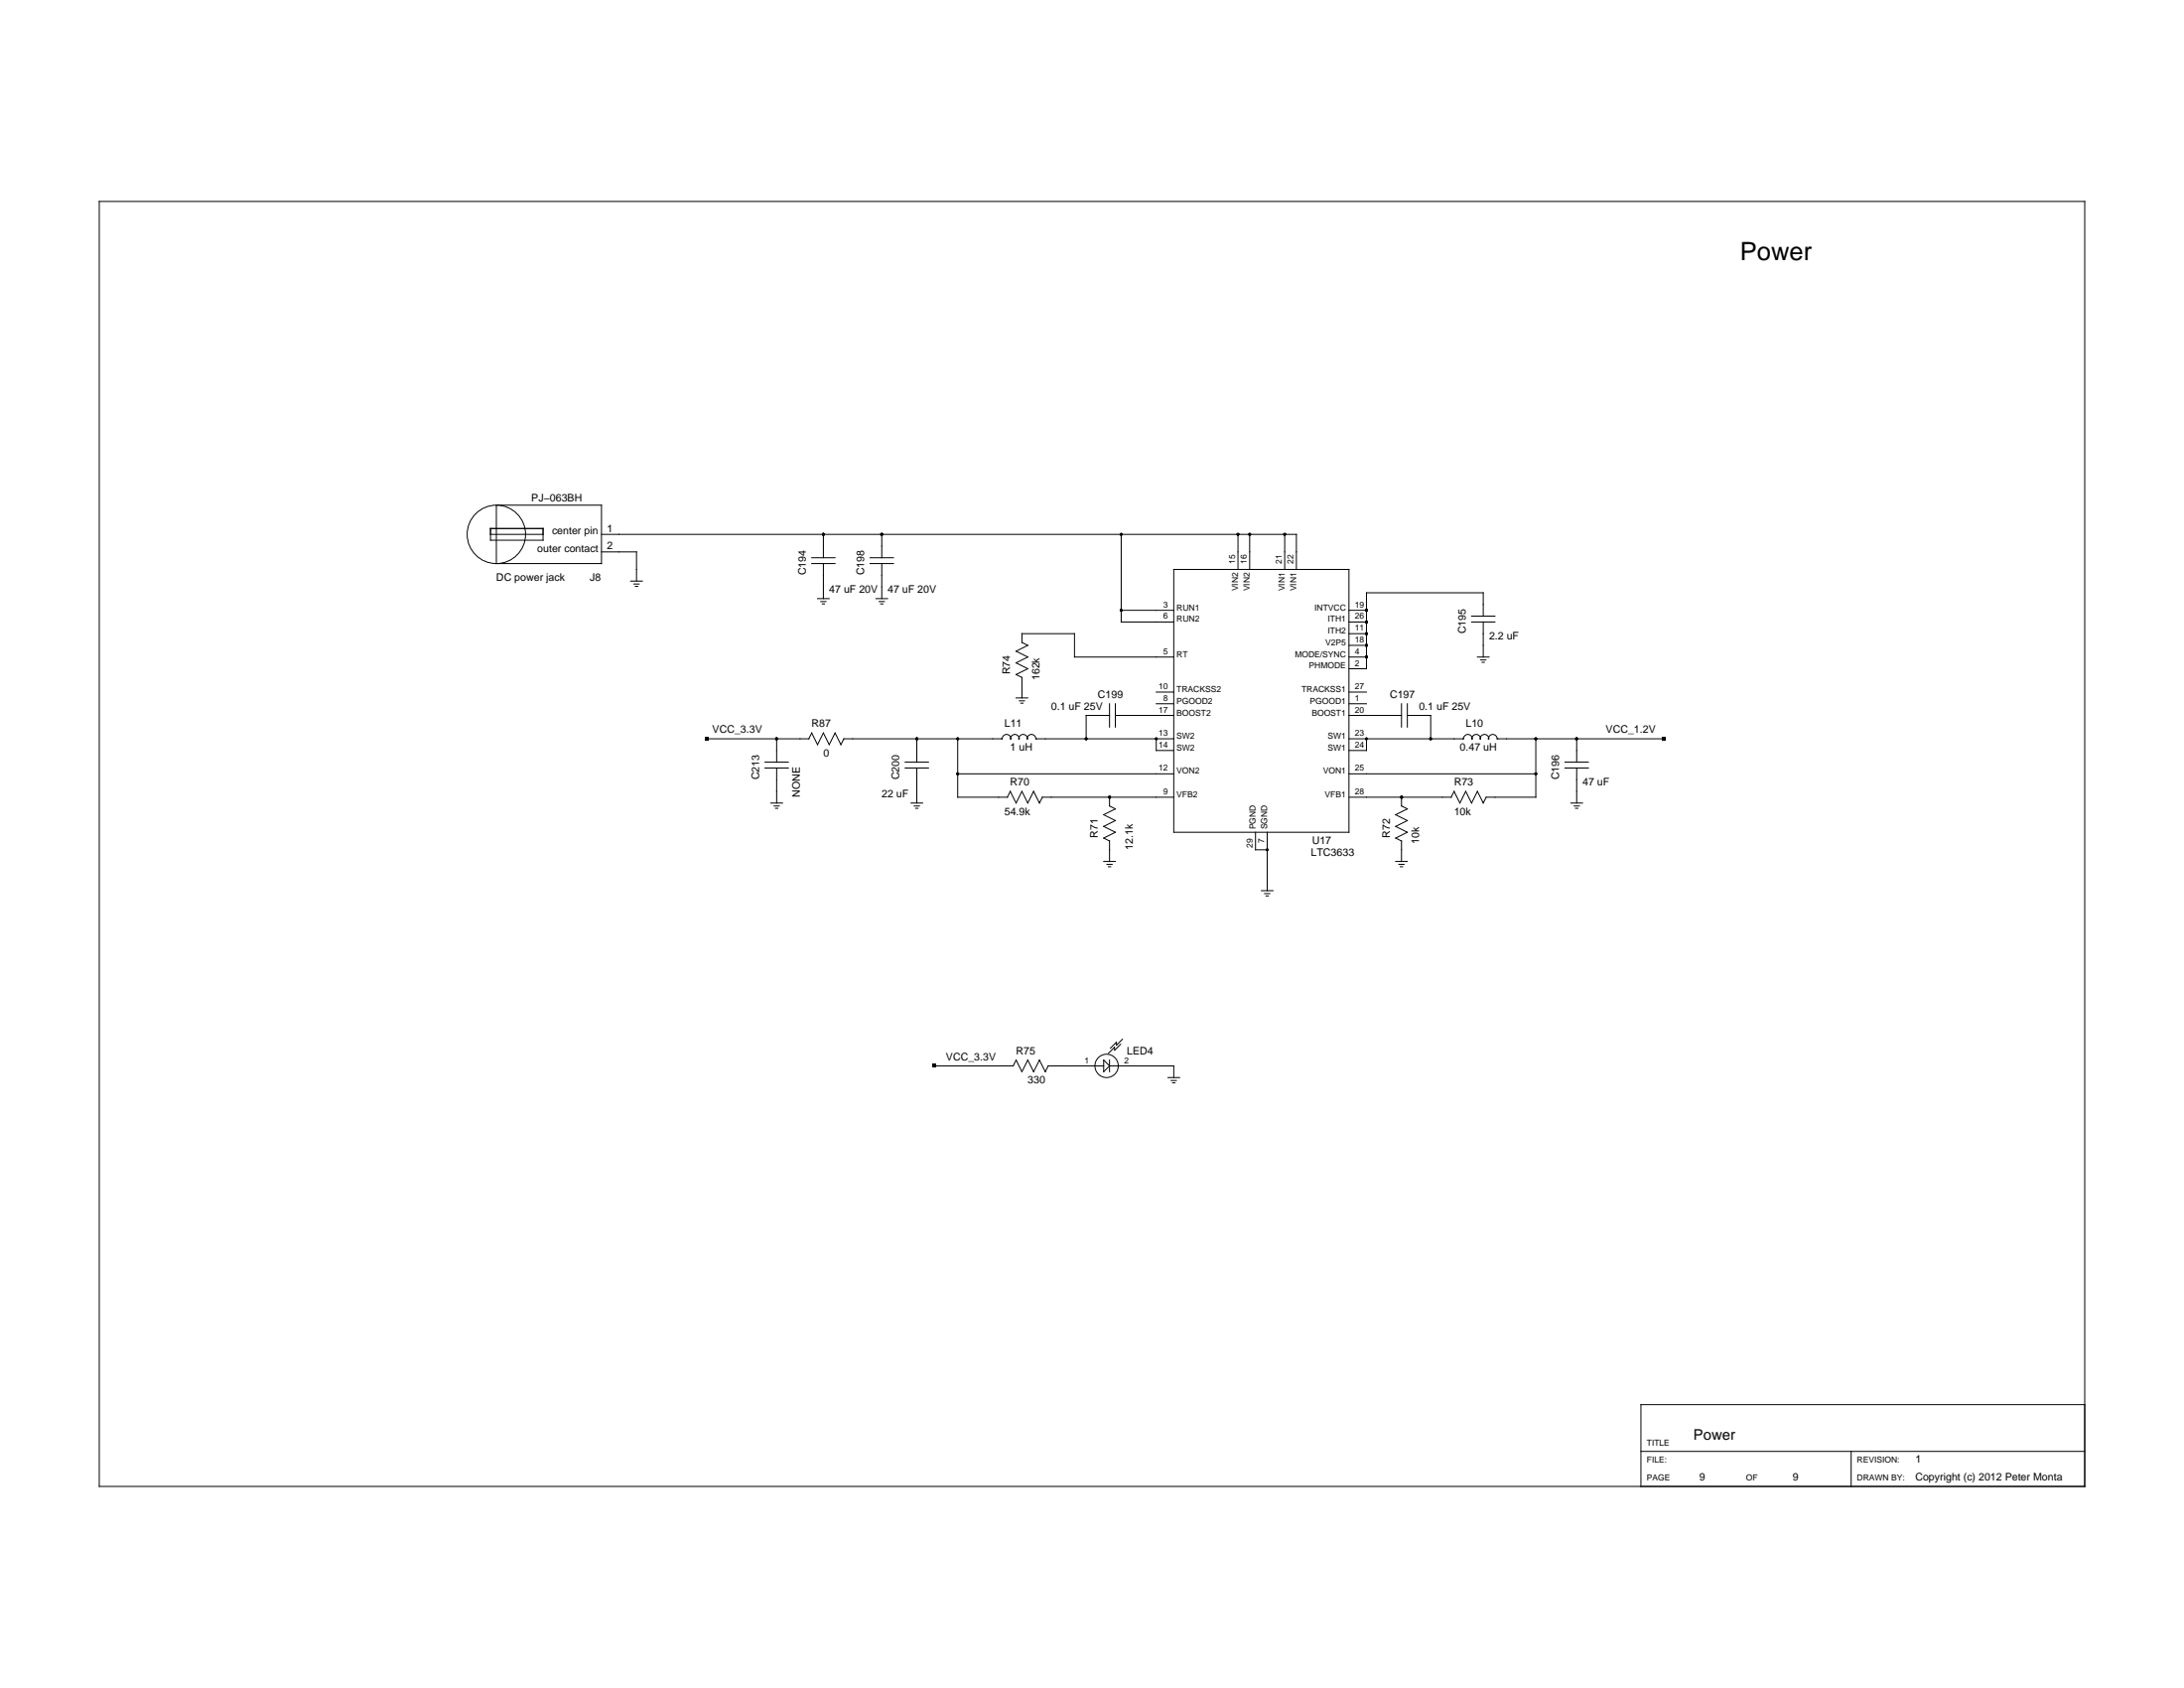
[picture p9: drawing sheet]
<svg xmlns="http://www.w3.org/2000/svg" width="279mm" height="216mm" viewBox="0 0 279 216" stroke-linecap="round" stroke-linejoin="round" font-family="sans-serif">
<g fill="none" stroke="#000" stroke-width=".13">
<path d="M12.7 25.8h254v164.3h-254zM62.8 68.3h6.7M62.8 67.6h6.7v1.5h-6.7zM63.5 64.6h13.4v7.5h-13.4zM76.9 68.3h88.9v4.5M76.9 70.6h4.5v3.7M80.7 74.3h1.5M81.1 74.7h.7M81.3 75h.3M103.8 72.1h3M103.8 71.3h3M104.6 76.6h1.5"/>
<path d="M105 76.9h.7M105.2 77.2h.3M105.3 68.3v3M105.3 72.1v4.5M111.3 72.1h3M111.3 71.3h3M112.1 76.6h1.5M112.5 76.9h.6M112.7 77.2h.3M112.8 68.3v3M112.8 72.1v4.5M143.4 78.1h6.8"/>
<path d="M143.4 68.3v11.3h6.8M150.2 72.8h22.4v33.6h-22.4zM158.4 68.3v4.5M159.9 68.3v4.5M164.4 68.3v4.5M172.6 78.1h2.2M172.6 79.6h2.2M188.3 79.6h2.9M188.3 78.8h2.9M189.8 78.8v-3h-15v9.7h-2.2M189.8 79.6v4.4M90.4 94.5h13.1l.3-.8 .8 1.5 .7-1.5 .8 1.5 .7-1.5 .8 1.5 .4-.7h20.2a.55 .55 0 0 1 .6-.6 .55 .55 0 0 1 .5 .6 .53 .53 0 0 1 .5-.6 .53 .53 0 0 1 .6 .6 .53 .53 0 0 1 .5-.6 .53 .53 0 0 1 .5 .6 .55 .55 0 0 1 .6-.6 .55 .55 0 0 1 .5 .6h17.7"/>
<path d="M97.9 98.2h3M97.9 97.5h3M99.4 94.5v3M99.4 98.2v4.5M115.8 98.2h3M115.8 97.5h3M117.3 94.5v3M117.3 98.2v4.5M122.5 94.5v7.5h6.4l.3-.8 .8 1.5 .7-1.5 .8 1.5 .7-1.5 .8 1.5 .4-.7h16.8M122.5 99h27.7M130 89.3h1.5M130.4 89.6h.7"/>
<path d="M130.6 89.9h.3M141.9 91.5h-2.9v3M141.9 90v3M142.7 91.5h7.5M142.7 90v3M147.9 90h2.3M147.9 94.5v1.5h2.3M147.9 88.5h2.3M150.2 84h-12.7v-3h-6.8v1.2l.8 .3-1.5 .8 1.5 .7-1.5 .8 1.5 .7-1.5 .8 .7 .4v2.6M172.6 94.5h14.6a.55 .55 0 0 1 .6-.6 .55 .55 0 0 1 .5 .6 .53 .53 0 0 1 .5-.6 .53 .53 0 0 1 .6 .6 .53 .53 0 0 1 .5-.6 .53 .53 0 0 1 .5 .6 .55 .55 0 0 1 .6-.6 .55 .55 0 0 1 .5 .6h21.4M172.6 91.5h6.7M172.6 81h2.2"/>
<path d="M172.6 84h2.2M172.6 90h2.2M172.6 88.5h2.2M172.6 82.5h2.2M172.6 99h23.9M174.8 94.5v1.5h-2.2M179.3 90v3M180 91.5h3v3M180 90v3M189 84h1.5M189.4 84.4h.7M189.6 84.7h.3"/>
<path d="M196.5 94.5v7.5h-6.4l-.3 .7-.8-1.5-.7 1.5-.8-1.5-.7 1.5-.8-1.5-.4 .8M200.2 98.2h3M200.2 97.5h3M201.7 94.5v3M201.7 98.2v4.5M98.6 102.7h1.5M99 103.1h.7M99.2 103.4h.3M116.5 102.7h1.5M117 103.1h.6M117.1 103.4h.3M141.2 110.2h1.5"/>
<path d="M141.6 110.6h.7M141.8 110.9h.3M141.9 102v1.1l.8 .4-1.5 .7 1.5 .8-1.5 .7 1.5 .7-1.5 .8 .7 .4v2.6M160.6 106.4v2.3h1.5M161.4 113.9h1.5M161.8 114.3h.6M162 114.6h.3M162.1 106.4v7.5M172.6 102h13.1M178.5 110.2h1.5M179 110.6h.6M179.1 110.9h.3"/>
<path d="M179.3 102v1.1l.7 .4-1.5 .7 1.5 .8-1.5 .7 1.5 .7-1.5 .8 .8 .4v2.6M201 102.7h1.5M201.4 103.1h.6M201.6 103.4h.3M119.5 136.3h10.1M129.6 136.3l.4-.7 .7 1.5 .8-1.5 .7 1.5 .8-1.5 .7 1.5 .4-.8h7.1M141.2 135.6l.7 .7-.7 .8zM141.9 136.3h8.3v1.5M141.9 135.6v1.5M143.4 133.6l-.8 .7v-.3l-.8 .7M143.6 132.9l-.8 .8v-.4l-.7 .8M149.4 137.8h1.5"/>
<path d="M149.8 138.2h.7M150 138.5h.3M266.7 179.7h-56.8v10.4M209.9 185.6h56.8M236.8 185.6v4.5"/>
<circle cx="63.5" cy="68.3" r="3.7"/>
<circle cx="141.6" cy="136.3" r="1.49"/>
</g>
<g fill="#000">
<path d="M90.2 94.3h.4v.4h-.4zM212.7 94.3h.4v.4h-.4zM119.3 136.1h.5v.5h-.5z"/>
<circle cx="105.3" cy="68.3" r=".19"/>
<circle cx="112.8" cy="68.3" r=".19"/>
<circle cx="143.4" cy="78.1" r=".19"/>
<circle cx="143.4" cy="68.3" r=".19"/>
<circle cx="158.4" cy="68.3" r=".19"/>
<circle cx="159.9" cy="68.3" r=".19"/>
<circle cx="164.4" cy="68.3" r=".19"/>
<circle cx="174.8" cy="78.1" r=".19"/>
<circle cx="174.8" cy="79.6" r=".19"/>
<circle cx="99.4" cy="94.5" r=".19"/>
<circle cx="117.3" cy="94.5" r=".19"/>
<circle cx="122.5" cy="94.5" r=".19"/>
<circle cx="122.5" cy="99" r=".19"/>
<circle cx="139" cy="94.5" r=".19"/>
<circle cx="147.9" cy="94.5" r=".19"/>
<circle cx="174.8" cy="82.5" r=".19"/>
<circle cx="174.8" cy="94.5" r=".19"/>
<circle cx="174.8" cy="84" r=".19"/>
<circle cx="174.8" cy="81" r=".19"/>
<circle cx="183" cy="94.5" r=".19"/>
<circle cx="196.5" cy="94.5" r=".19"/>
<circle cx="196.5" cy="99" r=".19"/>
<circle cx="201.7" cy="94.5" r=".19"/>
<circle cx="141.9" cy="102" r=".19"/>
<circle cx="162.1" cy="108.7" r=".19"/>
<circle cx="179.3" cy="102" r=".19"/>
</g>
<text font-size="3.2" x="222.6" y="33.2">Power</text>
<text font-size="1.9" x="216.6" y="184.1">Power</text>
<g font-size="1.3">
<text x="68" y="64.1">PJ−063BH</text>
<text x="68.7" y="70.6">outer contact</text>
<text x="70.6" y="68.4">center pin</text>
<text x="77.7" y="70.3">2</text>
<text x="77.7" y="68">1</text>
<text x="63.5" y="74.3">DC power jack</text>
<text x="75.5" y="74.3">J8</text>
<text x="103.1" y="73.6" transform="rotate(-90 103.1 73.6)">C194</text>
<text x="106.1" y="75.8">47 uF 20V</text>
<text x="110.6" y="73.6" transform="rotate(-90 110.6 73.6)">C198</text>
<text x="113.6" y="75.8">47 uF 20V</text>
<text x="187.5" y="81" transform="rotate(-90 187.5 81)">C195</text>
<text x="190.5" y="81.8">2.2 uF</text>
<text x="129.2" y="86.3" transform="rotate(-90 129.2 86.3)">R74</text>
<text x="133" y="87" transform="rotate(-90 133 87)">162k</text>
<text x="140.4" y="89.3">C199</text>
<text x="177.8" y="89.3">C197</text>
<text x="91.1" y="93.7">VCC_3.3V</text>
<text x="103.8" y="93">R87</text>
<text x="128.5" y="93">L11</text>
<text x="129.2" y="96">1 uH</text>
<text x="134.5" y="90.8">0.1 uF 25V</text>
<text x="181.5" y="90.8">0.1 uF 25V</text>
<text x="186.8" y="96">0.47 uH</text>
<text x="187.5" y="93">L10</text>
<text x="205.4" y="93.7">VCC_1.2V</text>
<text x="97.1" y="99.7" transform="rotate(-90 97.1 99.7)">C213</text>
<text x="102.3" y="102" transform="rotate(-90 102.3 102)">NONE</text>
<text x="105.3" y="96.7">0</text>
<text x="112.8" y="102">22 uF</text>
<text x="115" y="99.7" transform="rotate(-90 115 99.7)">C200</text>
<text x="129.2" y="100.5">R70</text>
<text x="186" y="100.5">R73</text>
<text x="199.5" y="99.7" transform="rotate(-90 199.5 99.7)">C196</text>
<text x="202.5" y="100.5">47 uF</text>
<text x="128.5" y="104.2">54.9k</text>
<text x="140.4" y="107.2" transform="rotate(-90 140.4 107.2)">R71</text>
<text x="167.9" y="107.9">U17</text>
<text x="177.8" y="107.2" transform="rotate(-90 177.8 107.2)">R72</text>
<text x="181.5" y="107.9" transform="rotate(-90 181.5 107.9)">10k</text>
<text x="186" y="104.2">10k</text>
<text x="144.9" y="108.7" transform="rotate(-90 144.9 108.7)">12.1k</text>
<text x="167.7" y="109.4">LTC3633</text>
<text x="121" y="135.6">VCC_3.3V</text>
<text x="130" y="134.8">R75</text>
<text x="144.2" y="134.8">LED4</text>
<text x="131.5" y="138.6">330</text>
<text x="217.4" y="189.4">9</text>
<text x="229.3" y="189.4">9</text>
<text x="245" y="187.1">1</text>
<text x="245" y="189.4">Copyright (c) 2012 Peter Monta</text>
</g>
<g font-size="1.1">
<text x="148.8" y="77.7">3</text>
<text x="158" y="72.1" transform="rotate(-90 158 72.1)">15</text>
<text x="158.4" y="75.6" transform="rotate(-90 158.4 75.6)">VIN2</text>
<text x="159.5" y="72.1" transform="rotate(-90 159.5 72.1)">16</text>
<text x="159.9" y="75.6" transform="rotate(-90 159.9 75.6)">VIN2</text>
<text x="164" y="72.1" transform="rotate(-90 164 72.1)">21</text>
<text x="164.4" y="75.6" transform="rotate(-90 164.4 75.6)">VIN1</text>
<text x="165.5" y="72.1" transform="rotate(-90 165.5 72.1)">22</text>
<text x="165.8" y="75.6" transform="rotate(-90 165.8 75.6)">VIN1</text>
<text x="173.3" y="77.7">19</text>
<text x="148.8" y="83.7">5</text>
<text x="148.8" y="79.2">6</text>
<text x="150.5" y="78.1">RUN1</text>
<text x="150.5" y="79.6">RUN2</text>
<text x="168.2" y="78.1">INTVCC</text>
<text x="169.6" y="82.5">V2P5</text>
<text x="169.9" y="79.6">ITH1</text>
<text x="169.9" y="81">ITH2</text>
<text x="173.3" y="79.2">26</text>
<text x="173.3" y="80.7">11</text>
<text x="173.3" y="83.7">4</text>
<text x="173.3" y="82.2">18</text>
<text x="148.2" y="88.1">10</text>
<text x="148.8" y="89.6">8</text>
<text x="150.5" y="84">RT</text>
<text x="150.5" y="88.5">TRACKSS2</text>
<text x="165.7" y="84">MODE/SYNC</text>
<text x="166.5" y="88.5">TRACKSS1</text>
<text x="167.5" y="85.5">PHMODE</text>
<text x="173.3" y="89.6">1</text>
<text x="173.3" y="85.2">2</text>
<text x="173.3" y="88.1">27</text>
<text x="148.2" y="91.1">17</text>
<text x="148.2" y="94.1">13</text>
<text x="148.2" y="95.6">14</text>
<text x="150.5" y="90">PGOOD2</text>
<text x="150.5" y="91.5">BOOST2</text>
<text x="150.5" y="94.5">SW2</text>
<text x="150.5" y="96">SW2</text>
<text x="167.6" y="90">PGOOD1</text>
<text x="167.8" y="91.5">BOOST1</text>
<text x="169.9" y="94.5">SW1</text>
<text x="169.9" y="96">SW1</text>
<text x="173.3" y="91.1">20</text>
<text x="173.3" y="94.1">23</text>
<text x="173.3" y="95.6">24</text>
<text x="148.2" y="98.6">12</text>
<text x="148.8" y="101.6">9</text>
<text x="150.5" y="102">VFB2</text>
<text x="150.5" y="99">VON2</text>
<text x="169.3" y="99">VON1</text>
<text x="169.5" y="102">VFB1</text>
<text x="173.3" y="101.6">28</text>
<text x="173.3" y="98.6">25</text>
<text x="160.6" y="106.1" transform="rotate(-90 160.6 106.1)">PGND</text>
<text x="161.7" y="107.8" transform="rotate(-90 161.7 107.8)">7</text>
<text x="162.1" y="106.1" transform="rotate(-90 162.1 106.1)">SGND</text>
<text x="160.2" y="108.4" transform="rotate(-90 160.2 108.4)">29</text>
<text x="138.7" y="136">1</text>
<text x="143.8" y="136">2</text>
<text x="210.7" y="184.9">TITLE</text>
<text x="210.7" y="187.1">FILE:</text>
<text x="210.7" y="189.4">PAGE</text>
<text x="223.4" y="189.4">OF</text>
<text x="237.6" y="187.1">REVISION:</text>
<text x="237.6" y="189.4">DRAWN BY:</text>
</g>
</svg>
